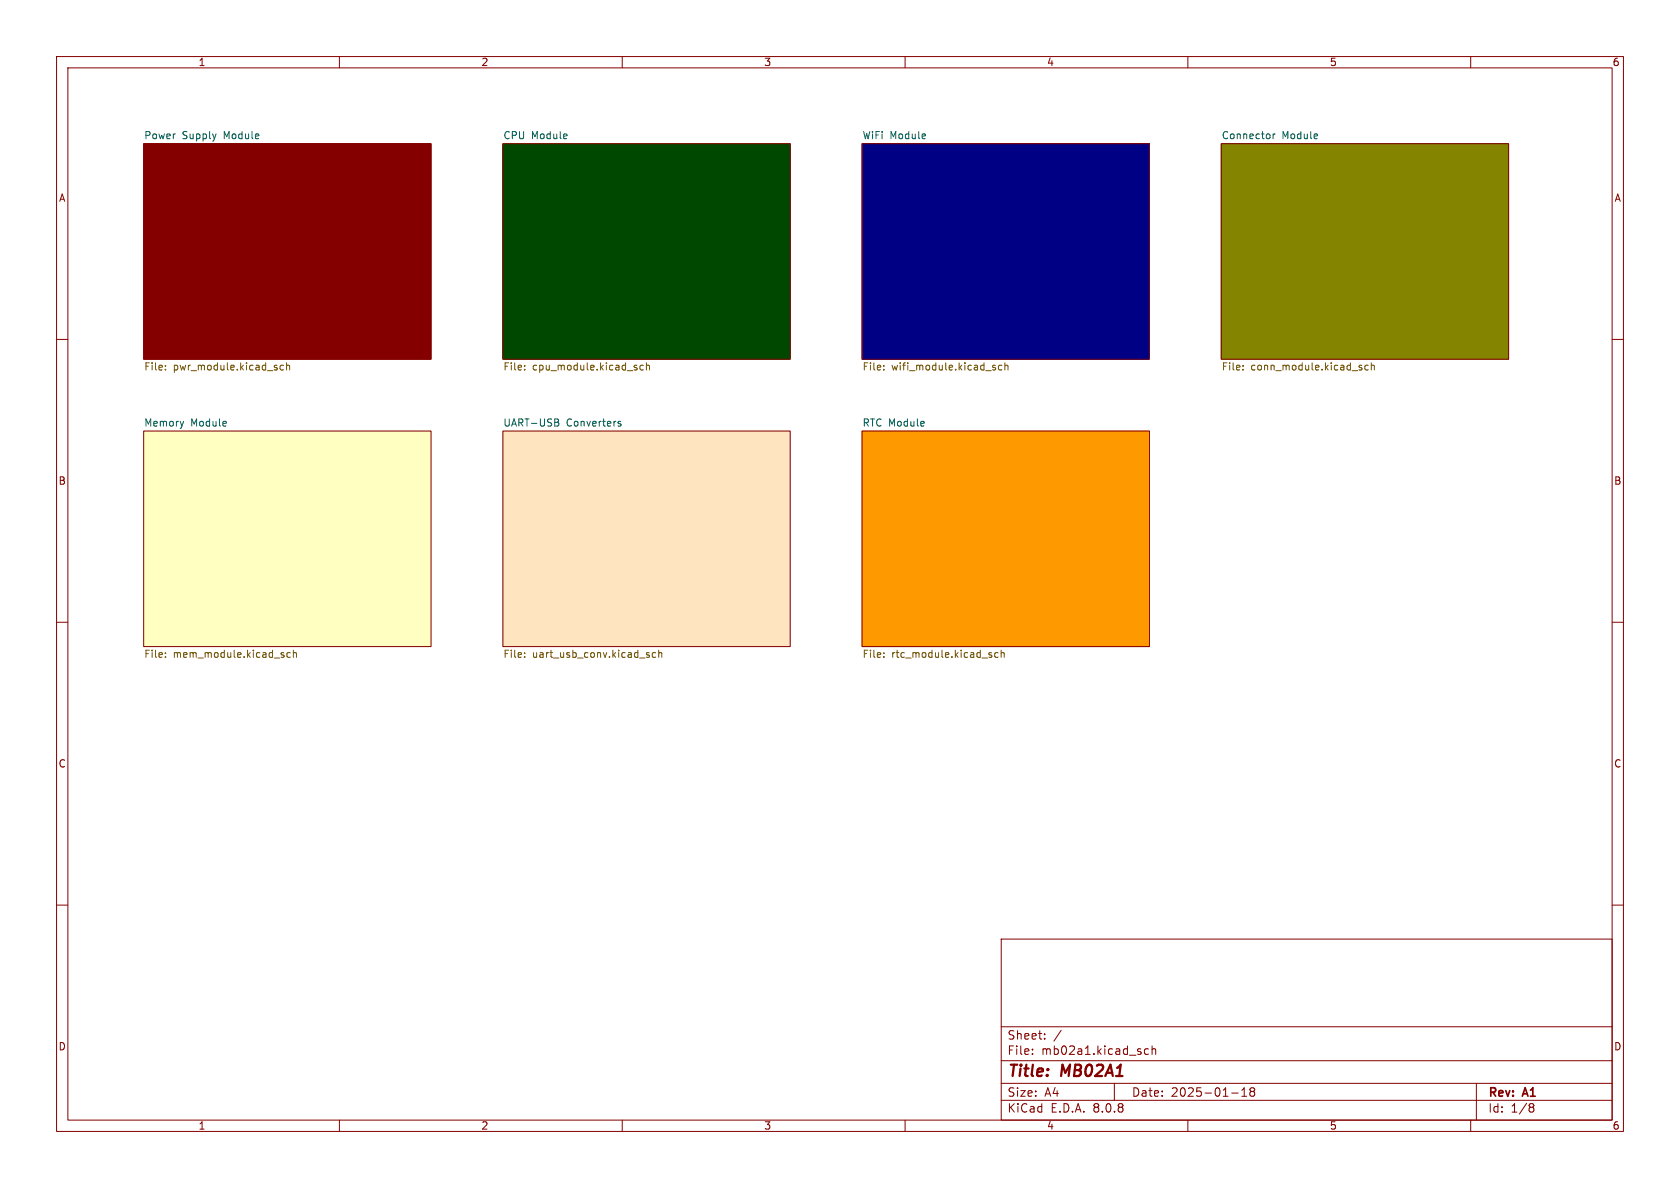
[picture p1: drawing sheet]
<svg xmlns="http://www.w3.org/2000/svg" width="297mm" height="210mm" viewBox="0 0 297 210" stroke-linecap="round" stroke-linejoin="round" font-family="sans-serif">
<g fill="none" stroke="#840000" stroke-width=".18">
<path d="M10 10h277v190h-277zM12 12h273v186h-273zM60 10v2M110 10v2M160 10v2M210 10v2M260 10v2M25.4 25.4h50.8v38.1h-50.8zM88.9 25.4h50.8v38.1h-50.8zM152.4 25.4h50.8v38.1h-50.8zM215.9 25.4h50.8v38.1h-50.8zM10 60h2"/>
<path d="M25.4 76.2h50.8v38.1h-50.8zM88.9 76.2h50.8v38.1h-50.8zM152.4 76.2h50.8v38.1h-50.8zM285 60h2M10 110h2M285 110h2M10 160h2M177 166h108v32h-108zM285 160h2M60 198v2M110 198v2M160 198v2"/>
<path d="M177 194.5h108M177 191.5h108M177 187.5h108M177 181.5h108M182.5 186.3v.1M182.5 185.5v.1M184.7 183.6v.1M184.7 182.8v.1M187.6 182.1l-1.3 2M197 191.5v3M203 185.5l-.4-.1-.3 .3v.4l.2 .2h.5M203.7 185.5l.2-.1 .3 .1 .1 .9"/>
<path d="M203.7 184.9v1.5M210 198v2M217.7 193.2h1.2M219.5 193.8h.9M219.5 192.7l.5-.4v1.5M221.2 192.9l-.2 .3v.5l.2 .1 .5-.1 .1-.2-.1-.4-.2-.2M221.2 192.9l-.2-.2 .2-.4 .5 .1 .1 .2-.3 .3M221.2 192.9h.3M260 198v2M261 191.5v6.5M270.6 195.1l.4 .1 .2 .2-.3 .3M270.6 195.7h.3"/>
<path d="M270.9 195.7l.2 .2 .1 .4-.2 .2-.4 .1"/>
</g>
<path d="M152.4 25.4h50.8v38.1h-50.8z" fill="#000084" stroke="#000084" stroke-width=".18"/>
<path d="M88.9 76.2h50.8v38.1h-50.8z" fill="#ffe5bf" stroke="#ffe5bf" stroke-width=".18"/>
<path d="M152.4 76.2h50.8v38.1h-50.8z" fill="#f90" stroke="#f90" stroke-width=".18"/>
<path d="M215.9 25.4h50.8v38.1h-50.8z" fill="#848400" stroke="#848400" stroke-width=".18"/>
<path d="M88.9 25.4h50.8v38.1h-50.8z" fill="#004800" stroke="#004800" stroke-width=".18"/>
<path d="M25.4 76.2h50.8v38.1h-50.8z" fill="#ffffc2" stroke="#ffffc2" stroke-width=".18"/>
<path d="M25.4 25.4h50.8v38.1h-50.8z" fill="#840000" stroke="#840000" stroke-width=".18"/>
<g fill="none" stroke="#725600" stroke-width=".18">
<path d="M29.2 64.6v.1M29.2 65.3v.1M50.1 64.6h-.3l-.3 .2 .1 .5h.5M50.7 64.7l.1-.1h.3l.1 .8M50.7 64.1v1.3M92.7 64.6v.1M92.7 65.3v.1M112.6 65v.3M113.7 64.6h-.3l-.3 .2 .2 .5h.4M114.3 64.7l.2-.1h.3v.8M114.3 64.1v1.3M156.2 65.3v.1"/>
<path d="M156.2 64.6v.1M175.7 65h.3v.2l-.2 .2h-.2M175.7 64.6h.3M177.1 64.6h-.3l-.3 .2 .1 .5h.5M177.7 64.7l.1-.1h.3l.1 .8M177.7 64.1v1.3M219.7 65.3v.1M219.7 64.6v.1M240.4 65h.3l.1 .2-.2 .2h-.2M240.4 64.6h.3M241.9 64.6h-.4l-.2 .2 .1 .5h.5M242.4 64.7l.2-.1h.3l.1 .8"/>
<path d="M242.4 64.1v1.3M29.2 116.1v.1M29.2 115.4v.1M50.2 115.8v.3M51.3 115.4h-.3l-.3 .2 .1 .5h.5M51.9 115.5l.1-.1h.4v.8M51.9 114.9v1.3M92.7 116.1v.1M92.7 115.4v.1M114.5 115.8h.3v.2l-.2 .2h-.2M114.5 115.4h.3M115.9 115.4h-.4l-.2 .2 .1 .5h.5"/>
<path d="M116.5 115.5l.1-.1h.3l.1 .8M116.5 114.9v1.3M156.2 115.4v.1M156.2 116.1v.1M175.2 115.8l.2 .2-.2 .2M175.2 115.4h.1M176.4 115.4h-.3l-.3 .2 .2 .5h.4M177 115.5l.2-.1h.3v.8M177 114.9v1.3"/>
</g>
<path d="M225.1 23.7v.8M225.4 23.7l-.3 .2M32.5 74.5l-.3 .8M98.1 74.1l.6 .1v.2l-.2 .3M98.1 74.7h.4M98.5 74.7l.3 .2-.1 .3-.6 .1M109.3 74.7l.5 .4-.2 .2h-.3M109.7 74.5h-.3l-.1 .2" fill="none" stroke="#006464" stroke-width=".18"/>
<g font-size="2.8" fill="#840000">
<text x="178" y="190.9">Title:</text>
<text x="187.7" y="190.9">MB02A1</text>
</g>
<g font-size="2.1" fill="#840000">
<text x="178" y="184">Sheet:</text>
<text x="178" y="186.7">File:</text>
<text x="184.1" y="186.7">mb02a1.kicad_sch</text>
<text x="178" y="196.9">KiCad</text>
<text x="178" y="194.1">Size:</text>
<text x="184.7" y="194.1">A4</text>
<text x="185.7" y="196.9">E.D.A.</text>
<text x="193.3" y="196.9">8.0.8</text>
<text x="200" y="194.1">Date:</text>
<text x="207" y="194.1">2025-01-18</text>
<text x="263" y="194.3">Rev:</text>
<text x="263" y="196.9">Id:</text>
<text x="267.1" y="196.9">1/8</text>
<text x="269.4" y="194.3">A1</text>
</g>
<g font-size="1.8" fill="#840000">
<text x="35" y="11.9">1</text>
<text x="85" y="11.9">2</text>
<text x="135" y="11.9">3</text>
<text x="185" y="11.9">4</text>
<text x="235" y="11.9">5</text>
<text x="285" y="11.9">6</text>
<text x="10.3" y="35.9">A</text>
<text x="285.3" y="35.9">A</text>
<text x="10.3" y="85.9">B</text>
<text x="285.3" y="85.9">B</text>
<text x="10.3" y="135.9">C</text>
<text x="285.3" y="135.9">C</text>
<text x="10.3" y="185.9">D</text>
<text x="285.3" y="185.9">D</text>
<text x="35" y="199.9">1</text>
<text x="85" y="199.9">2</text>
<text x="135" y="199.9">3</text>
<text x="185" y="199.9">4</text>
<text x="235" y="199.9">5</text>
<text x="285" y="199.9">6</text>
</g>
<g font-size="1.8" fill="#006464">
<text x="25.4" y="24.7">Power</text>
<text x="32.2" y="24.7">Supply</text>
<text x="39.7" y="24.7">Module</text>
<text x="88.9" y="24.7">CPU</text>
<text x="93.9" y="24.7">Module</text>
<text x="152.4" y="24.7">WiFi</text>
<text x="157.3" y="24.7">Module</text>
<text x="215.9" y="24.7">Connector</text>
<text x="226.6" y="24.7">Module</text>
<text x="25.4" y="75.5">Memory</text>
<text x="33.7" y="75.5">Module</text>
<text x="88.9" y="75.5">UART-USB</text>
<text x="100.1" y="75.5">Converters</text>
<text x="152.4" y="75.5">RTC Module</text>
</g>
<g font-size="1.8" fill="#725600">
<text x="25.4" y="65.8">File:</text>
<text x="30.6" y="65.8">pwr_module.kicad_sch</text>
<text x="88.9" y="65.8">File:</text>
<text x="94.1" y="65.8">cpu_module.kicad_sch</text>
<text x="152.4" y="65.8">File:</text>
<text x="157.6" y="65.8">wifi_module.kicad_sch</text>
<text x="215.9" y="65.8">File:</text>
<text x="221.1" y="65.8">conn_module.kicad_sch</text>
<text x="25.4" y="116.6">File:</text>
<text x="30.6" y="116.6">mem_module.kicad_sch</text>
<text x="88.9" y="116.6">File:</text>
<text x="94.1" y="116.6">uart_usb_conv.kicad_sch</text>
<text x="152.4" y="116.6">File:</text>
<text x="157.6" y="116.6">rtc_module.kicad_sch</text>
</g>
</svg>
